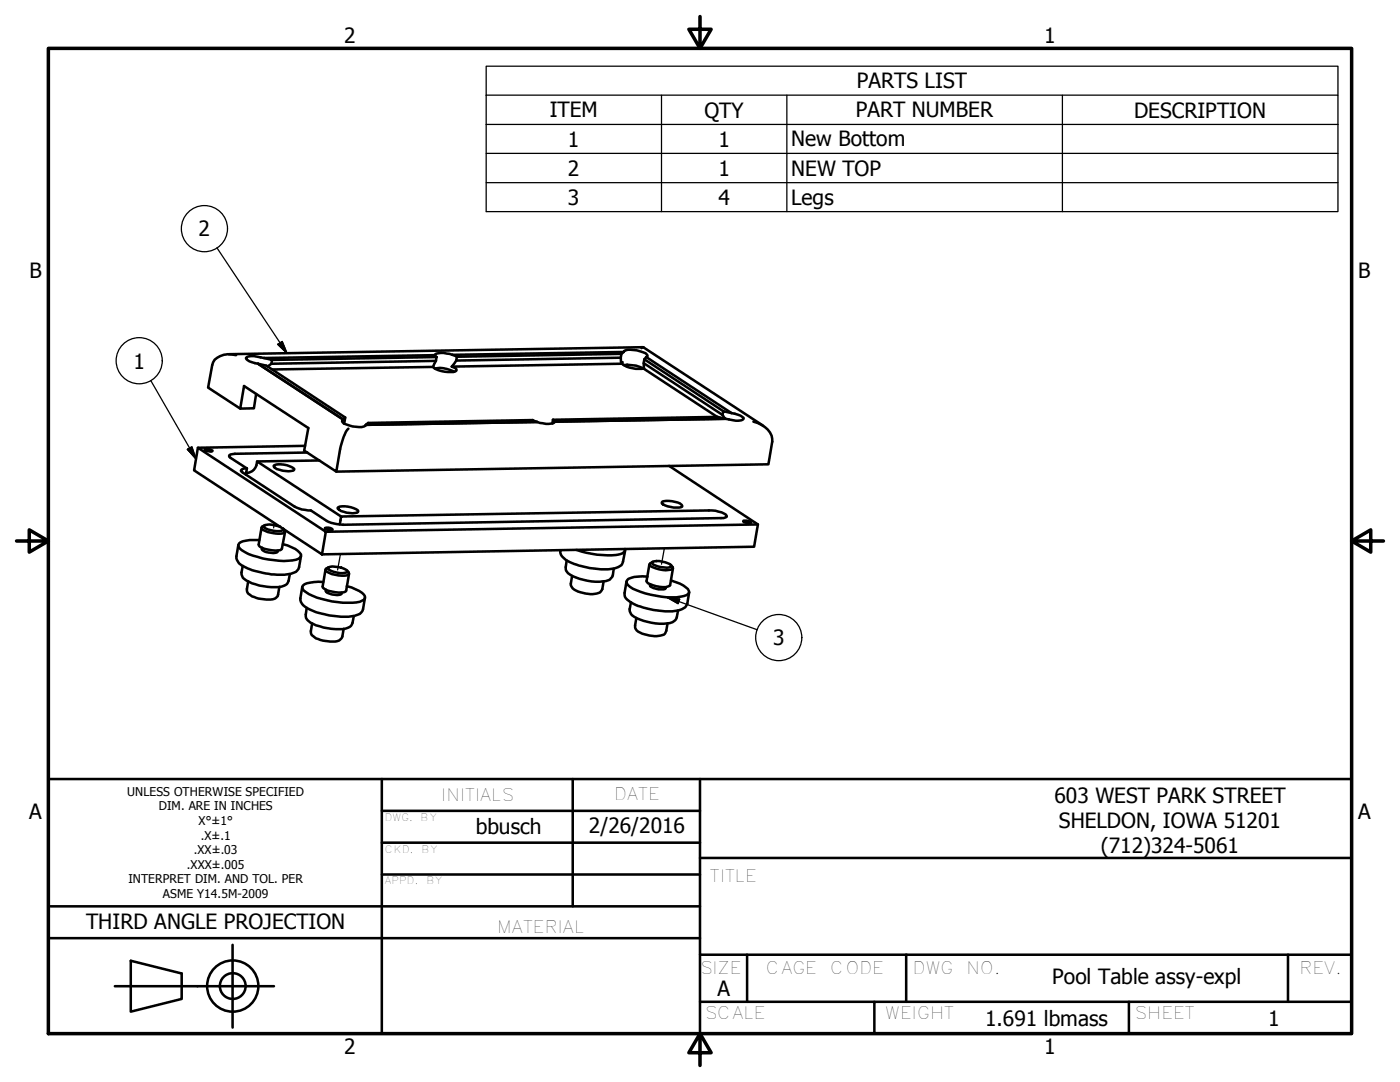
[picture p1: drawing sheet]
<svg xmlns="http://www.w3.org/2000/svg" width="279mm" height="216mm" viewBox="0 0 279 216" stroke-linecap="round" stroke-linejoin="round" font-family="sans-serif">
<!-- layer: Tweak Trail (ANSI) -->
<path d="M54.7 104.3l-.1 1M67.9 110.6l-.5 3.1M132.6 109.4l-.6 3.2" fill="none" stroke="#000" stroke-width=".25"/>
<!-- layer: Visible (ANSI) -->
<g fill="none" stroke="#000" stroke-width=".51">
<path d="M47.1 70.9a4 4 0 0 0-4.6 1.4l-1 5 6.4 4.2M51.1 78.6l-.4 2.9h-2.8l.8-4.5 12.8 8.4-.8 4.5 6.4 4.2 .8-4.5a9.2 9.2 0 0 1 1.6-4.1M51.5 72.6l1.6 .4 15.8 10.3M51.5 72.6l17 11.2M52.7 71.4l-.7-.1a3.1 3.1 0 0 0-2.9 .1 2.75 2.75 0 0 0 2.4 1.2M52.7 71.4l1.6 .4-.1 .8-.8 .6M86.4 73.2l-32 .5M86.7 73.5a6 6 0 0 1 4 .7M86.8 70.9l.3 .3M86.8 70.9l-34.1 .5M87 72l-.6 1.2M87 72l-32.8 .6"/>
<path d="M87.1 71.2l-.1 .8M87.1 71.2l-32.8 .6M90.2 73.2l.8 .3 .1 .3a.9 .9 0 0 1-1.1 .4l-1.9-.2a2.92 2.92 0 0 1-1.7-.8M90.3 70.8l-2.3-.4a1.07 1.07 0 0 0-1.2 .5M90.3 70.8l.9 .4M91.1 71.9l-.9 1.3M91.2 71.2l-.1 .7M123.9 71.4l-32.8 .5M124 72.6l.2-.3-.1 .2a3.6 3.6 0 0 0 2.8 1.1l1.6-.1M124 72.6l-33.8 .6M124 70.6l-32.8 .6M124.5 72.8a7.5 7.5 0 0 1 3.9 .7"/>
<path d="M124.5 70.2a1.36 1.36 0 0 1 1.4-.4l1.9 .3a1.68 1.68 0 0 1 1.4 .8l-.2 .3M124.5 70.2l-.5 .4-.1 .8 .1 1.2M124.5 70.2l-34.2 .6M128 69.5l.5-.2 23.8 15.7M128.3 69.3l-82.6 1.4M128.5 72.5l15.7 10.3M128.6 71.7l15.7 10.3M39.5 89.3l25.5 16.8-.7 4.5-25.6-16.7zM40.9 89.6l.9 .1 .6 .3-.2 .1-1-.1-.4-.3zM49.1 94.4a2.28 2.28 0 0 0 2.2-2.3l16.8 11M49.3 93.5a1.07 1.07 0 0 0-1.2 .4l.4 .4 10.3 6.8 1.5 .6 1.7 .2 3.6 2.2 1.6 .5 1.3 .1 75.4-1.3a.9 .9 0 0 0 1.1-.5 4.2 4.2 0 0 0-3.5-1l-73.4 1.2-.3 1.5M49.3 93.5l-.2 1.2"/>
<path d="M54.6 93a4 4 0 0 1 3.9 .4l.2 .2v.2a4.6 4.6 0 0 1-4-.6zM60.9 89l-21.4 .3M61.3 90.3l-14.4 .3a1.04 1.04 0 0 0-1.2 .4l.3 .4 3.3 2.1M63.8 91.9l-12.5 .2M68.5 83.8l-.2 .3a1.68 1.68 0 0 0 1.4 .8l1.3 .3a1.99 1.99 0 0 0 2-.4M68.5 83.8l.4-.5-.3 1.2M107.2 84.2l-.9-.4-32.8 .6-.5 .4M107.2 84.2l-34.2 .6M110.4 83.8l.3 .3M110.4 83.8l-.2 .7M110.7 84.1a1.04 1.04 0 0 1-1.2 .5l-2.3-.4M133.5 93l17.8 11.6-.8 4.5-86.2 1.5"/>
<path d="M144.2 82.8l.5 .7M144.8 83.6l-1.6-.4-32.8 .6M144.8 83.6l-34.1 .5M146 82.4l1.3 .3a1.42 1.42 0 0 1 1.1 .9 3.1 3.1 0 0 1-2.9 .1l-.7-.1M146 82.4l-17-11.2-.4 .5-.1 .8v1.1l14.6 9.6M146 82.4l-1.7-.4-.1 .8M150.4 84.1a4.7 4.7 0 0 1 3.7 3.5l-.7 5-86.3 1.5M47.6 108.8l-.4 2.2 .1 .8a4 4 0 0 0 2.6 1.8 14.2 14.2 0 0 0 8.8 .6 1.55 1.55 0 0 0 1-1l.4-2.3M48.5 112.9a2.33 2.33 0 0 0 0 2.4 9.8 9.8 0 0 0 8.3 1.5 1.21 1.21 0 0 0 .8-.9l.2-1.3M49.5 116l-.2 1.9a1.71 1.71 0 0 0 1.4 1.2 5.9 5.9 0 0 0 4.4 .2l.3-.4 .4-1.8M51.8 107.8h-1a5.2 5.2 0 0 0-3.1 .7 .98 .98 0 0 0 .6 1.3 14 14 0 0 0 6.3 2 10.9 10.9 0 0 0 5-.3l.5-.6a2.25 2.25 0 0 0-1.9-1.7l-1.7-.6M52.2 105.3l-.6 3.3a1.3 1.3 0 0 0 1.3 .9l1.9 .4a1.27 1.27 0 0 0 1.5-.4l.6-3.4"/>
<path d="M52.3 109.3v.2a1.66 1.66 0 0 0 1.7 .8 1.04 1.04 0 0 0 1.4-.4M52.8 104.8l-.5 .3v.4a5 5 0 0 0 3.7 1l.8-.2 .1-.2-.4-.6 .1 .2a4 4 0 0 1-3.8-.4l-.2-.2 .3-.3a5.7 5.7 0 0 1 3 .3M60.3 117.1l-.4 2.3a2.41 2.41 0 0 0 1.9 2.2 16.5 16.5 0 0 0 9 1.3 1.82 1.82 0 0 0 1.7-1.4l.3-2.2M64.5 116.1h-1.8a3.3 3.3 0 0 0-2.2 .7 .95 .95 0 0 0 .6 1.4 16.9 16.9 0 0 0 10.7 1.9l.9-.5 .1-.3a1.59 1.59 0 0 0-1.1-1.4l-1.5-.7-1-.2M64.8 105.4l.7-.1a.81 .81 0 0 1 .9 .4l-.9 .1zM65 113.7l-.6 3.3a1.9 1.9 0 0 0 1.9 1l.6 .2a2.48 2.48 0 0 0 2.2-.3l.6-3.4M65.1 117.7l-.1 .2a2.93 2.93 0 0 0 2.8 .8l.3-.2 .1-.3M65.4 113.3a3.1 3.1 0 0 1 2.7 0 1.57 1.57 0 0 1 1.2 .7 3.1 3.1 0 0 1-2.7 .1 1.57 1.57 0 0 1-1.2-.8zM65.5 113.2l-.5 .5a3.1 3.1 0 0 0 2.5 1.1 2.48 2.48 0 0 0 2.2-.3l-.4-.6M67.4 101.3a4.2 4.2 0 0 1 4 .5v.4a4.6 4.6 0 0 1-4-.7zM111.9 109.8a1.78 1.78 0 0 0 1.1 2 16 16 0 0 0 9.7 1.6 2.07 2.07 0 0 0 1.6-1.3l.5-2.3M113.1 111.8l-.2 1.4a1.88 1.88 0 0 0 1.5 1.8 10.6 10.6 0 0 0 7.1 .8l.7-.7 .3-1.6"/>
<path d="M114.2 114.9l-.3 1.9a2.73 2.73 0 0 0 2.4 1.5 4.2 4.2 0 0 0 3.6-.3l.3-.5 .3-1.5M124.7 109.5a1.05 1.05 0 0 1-1.1 1.1 18.7 18.7 0 0 1-8.5-.9M125 116l-.3 2.3a1.61 1.61 0 0 0 1 1.8 15.6 15.6 0 0 0 9.7 1.7 2.3 2.3 0 0 0 1.8-1.3l.3-2.3M129.2 115.1l-1-.1a4.6 4.6 0 0 0-3 .8l-.2 .3a1.82 1.82 0 0 0 1.3 1.4 19.2 19.2 0 0 0 9.5 1.6 1.89 1.89 0 0 0 1.7-.9 1.71 1.71 0 0 0-1.1-1.4l-2.5-1M129.6 112.6l-.6 3.4a1.4 1.4 0 0 0 1.3 .8l.6 .2a2.9 2.9 0 0 0 2.8-.2l.6-3.4M129.7 116.6v.2a2.89 2.89 0 0 0 2.7 .8l.3-.1 .2-.3M130.2 112.1l-.4 .3-.1 .4a5.4 5.4 0 0 0 4.5 .7v-.3l-.3-.4M130.2 112.1a5 5 0 0 1 3.7 .7l.1 .2a1.49 1.49 0 0 1-1.5 .2l-1.2-.2a1.26 1.26 0 0 1-1.2-.7zM132.2 100.1a5.1 5.1 0 0 1 3.8 .6l.1 .4a4.7 4.7 0 0 1-4-.6zM148.4 103.9h1l.5 .4-.2 .1-1-.1-.4-.3zM151.3 104.6l-86.3 1.5M61.2 121.3a2.49 2.49 0 0 0 .1 2.3l.2 .2a10.4 10.4 0 0 0 7.5 1.6 1.63 1.63 0 0 0 1.4-1.1l.2-1.4"/>
<path d="M62.3 124.4l-.3 1.5a1.12 1.12 0 0 0 .7 1.2 7 7 0 0 0 4.9 .7l.6-.5 .4-1.8M125.9 120.2l-.2 1.7a2.46 2.46 0 0 0 2.1 1.7 10.5 10.5 0 0 0 6.4 .5l.7-.6 .4-1.7M127 123.3l-.3 1.9a2.5 2.5 0 0 0 2.4 1.5 4.4 4.4 0 0 0 3.6-.3l.3-.5 .2-1.5"/>
</g>
<circle cx="110.7" cy="84.1" r=".25" fill="#000"/>
<!-- layer: Symbol (ANSI) -->
<g fill="none" stroke="#000" stroke-width=".25">
<path d="M97 19v-5.8h170v5.8M97 19h170v5.8M97 19v23.2h170v-17.4M132 19v23.2M157 19v23.2M212 19v23.2M97 24.8h170M97 30.6h170M97 36.4h170M43.3 49.5l14 21M30.1 75.9l9 15.7M55.4 68.7l.9-.6 1 2.4z"/>
<path d="M37.4 89.7l.9-.5 .8 2.4zM133.1 119.2l2.5 .4-.3 .9zM133.1 119.2l18 6.5"/>
<circle cx="40.8" cy="45.6" r="4.6"/>
<circle cx="27.8" cy="72" r="4.6"/>
<circle cx="155.4" cy="127.2" r="4.6"/>
</g>
<!-- layer: Border (ANSI) -->
<path d="M9.7 9.7h260v196.5h-260zM139.7 3.3v6.4l-2.2-3.9h4.4l-2.2 3.9M3.3 107.9h6.4l-3.9-2.2v4.5l3.9-2.3M269.7 107.9l3.9 2.3v-4.5l-3.9 2.2h6.4M139.7 206.2l2.2 3.9h-4.4l2.2-3.9v6.4" fill="none" stroke="#000" stroke-width=".7"/>
<!-- layer: Title (ANSI) -->
<g fill="none" stroke="#000" stroke-width=".51">
<path d="M76.2 155.4h-66.5v50.8h66.5M76.2 155.4h193.5v50.8h-193.5zM114.3 155.4v25.4M139.7 155.4v50.8M76.2 174.5h63.5M76.2 168.1h63.5M76.2 161.8h63.5M139.7 171.2h130M9.7 187.2h130M9.7 180.8h130M22.9 196.8h31.8M26.1 191.7l10.2 2.5v5.1l-10.2 2.6z"/>
<path d="M46.4 188.5v16.5M139.7 199.9h130M139.7 190.5h130M149.1 190.5v9.4M174.5 199.9v6.3M180.8 190.5v9.4M225.3 199.9v6.3M257 190.5v9.4"/>
<circle cx="46.4" cy="196.8" r="5.1"/>
<circle cx="46.5" cy="196.8" r="2.57"/>
</g>
<!-- layer: Symbol (ANSI) -->
<path d="M55.4 68.7l1.9 1.8zM55.4 68.7l.9-.6 1 2.4zM37.4 89.7l1.7 1.9zM37.4 89.7l.9-.5 .8 2.4zM133.1 119.2l2.5 .4zM133.1 119.2l2.5 .4-.3 .9z" fill="#000" stroke="#000" stroke-width=".25"/>
<g font-size="4.2">
<text x="68.7" y="8.6">2</text>
<text x="208.4" y="8.6">1</text>
<text x="171" y="17.7">PARTS LIST</text>
<text x="109.7" y="23.4">ITEM</text>
<text x="140.6" y="23.5">QTY</text>
<text x="170.8" y="23.4">PART NUMBER</text>
<text x="226.4" y="23.5">DESCRIPTION</text>
<text x="113.3" y="29.3">1</text>
<text x="143.4" y="29.3">1</text>
<text x="157.9" y="29.2">New Bottom</text>
<text x="113.3" y="35.1">2</text>
<text x="143.4" y="35.1">1</text>
<text x="157.9" y="35.1">NEW TOP</text>
<text x="113.3" y="40.9">3</text>
<text x="143.4" y="40.8">4</text>
<text x="157.9" y="40.8">Legs</text>
<text x="39.6" y="47.2">2</text>
<text x="5.9" y="55.5">B</text>
<text x="271.1" y="55.5">B</text>
<text x="26.7" y="73.5">1</text>
<text x="154.3" y="128.8">3</text>
<text x="210.4" y="160.2">603 WEST PARK STREET</text>
<text x="5.8" y="163.4">A</text>
<text x="94.9" y="166.5">bbusch</text>
<text x="117.5" y="166.2">2/26/2016</text>
<text x="211.3" y="165.2">SHELDON, IOWA 51201</text>
<text x="271" y="163.4">A</text>
<text x="219.7" y="170.2">(712)324-5061</text>
<text x="17.2" y="185.4">THIRD ANGLE PROJECTION</text>
<text x="210" y="196.3">Pool Table assy-expl</text>
<text x="143.2" y="198.8">A</text>
<text x="196.6" y="204.7">1.691 lbmass</text>
<text x="253.1" y="204.7">1</text>
<text x="68.7" y="210.3">2</text>
<text x="208.4" y="210.3">1</text>
</g>
<g font-size="3.4">
<text x="88.1" y="159.8">INITIALS</text>
<text x="122.6" y="159.7">DATE</text>
<text x="141.7" y="176">TITLE</text>
<text x="99.2" y="186.1">MATERIAL</text>
<text x="139.7" y="194.3">SIZE</text>
<text x="152.8" y="194.3">CAGE</text>
<text x="165.7" y="194.3">CODE</text>
<text x="182.2" y="194.3">DWG</text>
<text x="192.9" y="194.3">NO.</text>
<text x="259.3" y="194.3">REV.</text>
<text x="140.7" y="203.4">SCALE</text>
<text x="176.7" y="203.4">WEIGHT</text>
<text x="226.4" y="203.4">SHEET</text>
</g>
<g font-size="2.4">
<text x="25.4" y="158.8">UNLESS OTHERWISE SPECIFIED</text>
<text x="31.7" y="161.7">DIM. ARE IN INCHES</text>
<text x="39.6" y="164.6">X°±1°</text>
<text x="40.1" y="167.5">.X±.1</text>
<text x="37.3" y="173.4">.XXX±.005</text>
<text x="38.7" y="170.4">.XX±.03</text>
<text x="25.7" y="176.3">INTERPRET DIM. AND TOL. PER</text>
<text x="32.5" y="179.3">ASME Y14.5M-2009</text>
</g>
<g font-size="2">
<text x="76.8" y="163.8">DWG.</text>
<text x="83.9" y="163.8">BY</text>
<text x="76.8" y="170.1">CKD.</text>
<text x="84.1" y="170.1">BY</text>
<text x="76.8" y="176.5">APPD.</text>
<text x="85.1" y="176.5">BY</text>
</g>
</svg>
